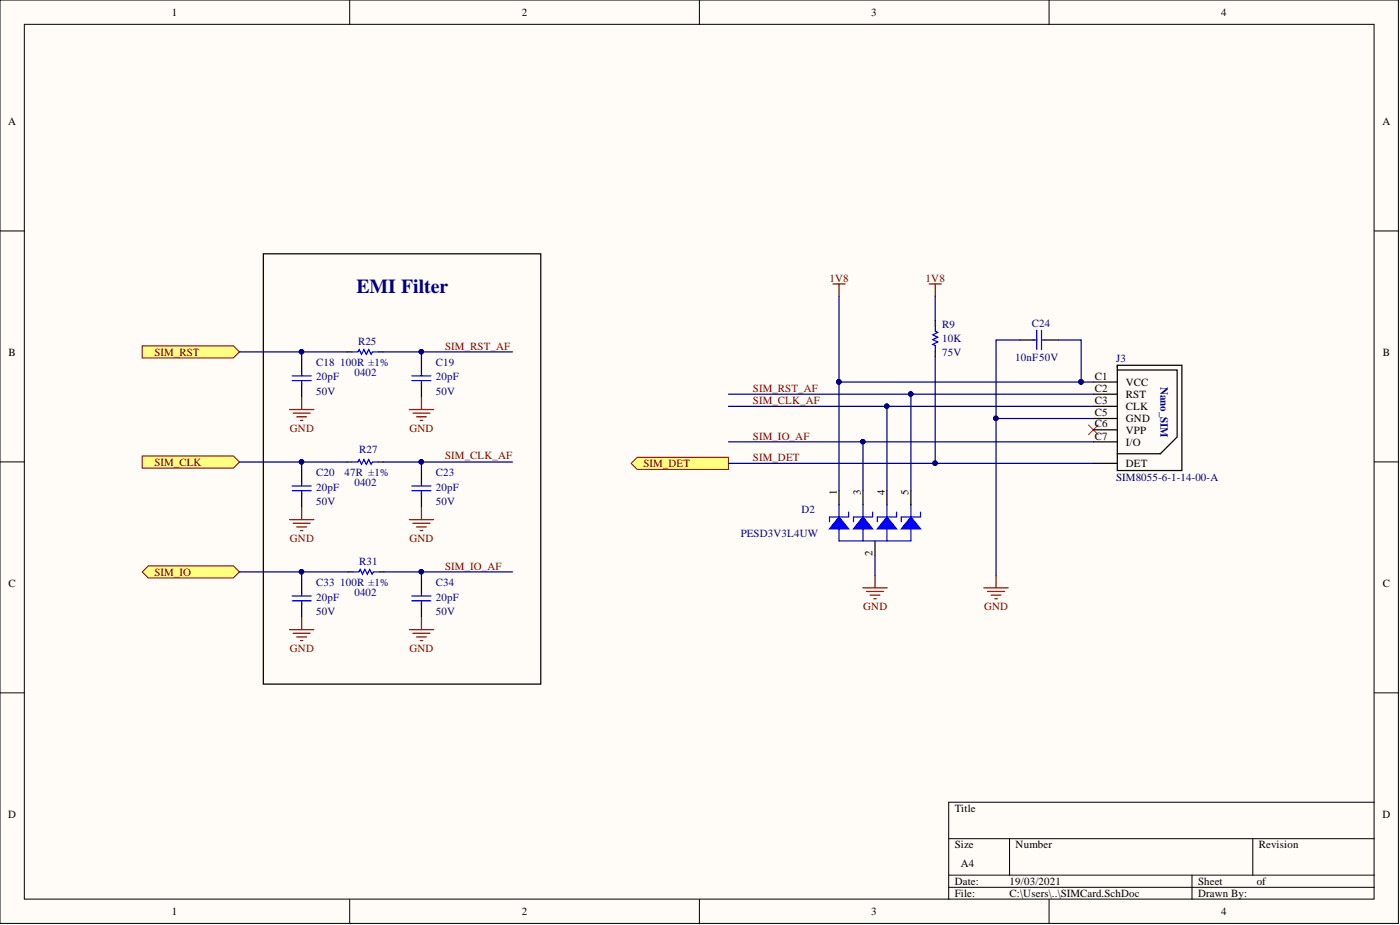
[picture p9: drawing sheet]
<svg xmlns="http://www.w3.org/2000/svg" width="292mm" height="193mm" viewBox="0 0 292 193" stroke-linecap="round" stroke-linejoin="round" font-family="sans-serif">
<g fill="#fffcf8" stroke="#000" stroke-width=".21">
<path d="M0 0h291.8v192.6h-291.8z"/>
<path d="M5.1 5.1h281.6v182.5h-281.6z"/>
</g>
<g fill="none" stroke="#000" stroke-width=".21">
<path d="M73 0v5.1M145.9 0v5.1M218.9 0v5.1M0 48.2h5.1M286.8 48.2h5M0 96.4h5.1M286.8 96.4h5M0 144.5h5.1M286.8 144.5h5M197.9 175h88.9M210.6 175v7.6M261.4 175v7.6"/>
<path d="M286.8 167.4h-88.9v20.2M73 187.6v5.1M145.9 187.6v5.1M197.9 182.6h88.9M197.9 185.1h88.9M218.9 187.6v5.1M248.7 182.6v5"/>
</g>
<path d="M205.3 122.6h5.1M206 123.4h3.6M206.8 124.2h2M207.6 124.9h.5M207.8 120.1v2.5" fill="none" stroke="#800000" stroke-width=".25"/>
<path d="M227.1 88.7l2 2M229.1 88.7l-2 2" fill="none" stroke="#f00" stroke-width=".21"/>
<path d="M175.1 105.2v2.6M175.1 110.3v2.5" fill="none" stroke="#00f" stroke-width=".25"/>
<path d="M175.1 102.3v3M182.6 112.8v3" fill="none" stroke="#000" stroke-width=".25"/>
<path d="M175.1 107.8l2 2.5h-4z" fill="#00f"/>
<path d="M175.1 107.8l2 2.5h-4zM177.1 106.8v1h-4v1M180.1 110.3v2.5" fill="none" stroke="#00f" stroke-width=".25"/>
<path d="M180.1 107.8l2 2.5h-4z" fill="#00f"/>
<path d="M180.1 107.8l2 2.5h-4zM182.1 106.8v1h-4v1M185.1 110.3v2.5" fill="none" stroke="#00f" stroke-width=".25"/>
<path d="M185.1 107.8l2 2.5h-4.1z" fill="#00f"/>
<path d="M185.1 107.8l2 2.5h-4.1zM187.1 106.8v1h-4.1v1M190.1 110.3v2.5" fill="none" stroke="#00f" stroke-width=".25"/>
<path d="M190.1 107.8l2 2.5h-4.1z" fill="#00f"/>
<path d="M175.1 112.8h15M180.1 105.2v2.6M185.1 105.2v2.6M190.1 107.8l2 2.5h-4.1zM190.1 105.2v2.6M192.1 106.8v1h-4.1v1" fill="none" stroke="#00f" stroke-width=".25"/>
<path d="M180.1 102.3v3M185.1 102.3v3M190.1 102.3v3" fill="none" stroke="#000" stroke-width=".25"/>
<path d="M180 122.6h5.1M180.8 123.4h3.5M181.6 124.2h2M182.3 124.9h.5M182.6 120.1v2.5" fill="none" stroke="#800000" stroke-width=".25"/>
<path d="M131.7 96.7l1.3-1.3h19v2.5h-19z" fill-rule="evenodd" fill="#ffff80" stroke="#800000" stroke-width=".21"/>
<g fill="none" stroke="#000" stroke-width=".25">
<path d="M62.9 74.9v3M62.9 79.9v3M72.4 73.4h1M78.9 73.4h1M87.9 74.9v3M87.9 79.9v3M228.1 79.7h5M233.1 77.2h12.5v14l-3.5 3.5h-9zM233.1 76.7v-.5h13.5v22h-13.5v-3.5M233.1 76.2v1M228.1 82.2h5M228.1 84.8h5"/>
<path d="M228.1 87.3h5M228.1 89.7h5M228.1 92.2h5M228.1 96.7h5M72.6 119.3h1M79.1 119.3h1M62.9 120.8v3M62.9 125.8v3M87.9 120.8v3M87.9 125.8v3"/>
</g>
<g fill="none" stroke="#800000" stroke-width=".25">
<path d="M193.9 59.2h2.5M195.1 59.2v2.6M60.4 85.4h5.1M61.2 86.2h3.5M61.9 87h2.1M62.7 87.7h.5M62.9 82.9v2.5M85.4 85.4h5.1M86.2 86.2h3.5M86.9 87h2M87.7 87.7h.5M87.9 82.9v2.5"/>
<path d="M60.4 131.4h5.1M61.2 132.1h3.5M61.9 132.9h2.1M62.7 133.6h.5M62.9 128.8v2.6M85.4 131.4h5.1M86.2 132.1h3.5M86.9 132.9h2M87.7 133.6h.5M87.9 128.8v2.6"/>
</g>
<g fill="none" stroke="#00f" stroke-width=".25">
<path d="M61 78.4h3.9M61 79.4h3.9M62.9 77.9v.5M62.9 79.4v.8M73.4 73.4h1.3l.2-.5 .5 1 .5-1 .5 1 .5-1 .5 1 .3-.5h1.2M85.9 78.4h4M85.9 79.4h4M87.9 77.9v.5M87.9 79.4v.8M73.6 119.3h1.3l.2-.5 .5 1 .5-1 .5 1 .5-1 .5 1 .3-.5h1.2M61 124.3h3.9M61 125.3h3.9"/>
<path d="M62.9 123.8v.5M62.9 125.3v.8M85.9 124.3h4M85.9 125.3h4M87.9 123.8v.5M87.9 125.3v.8"/>
</g>
<g fill="#ffff80" stroke="#800000" stroke-width=".21">
<path d="M29.7 119.3l1.2-1.3h17.8l1.3 1.3-1.3 1.3h-17.8z" fill-rule="evenodd"/>
<path d="M29.7 72.1h19l1.3 1.3-1.3 1.3h-19z" fill-rule="evenodd"/>
</g>
<path d="M62.9 97.9v3M72.4 96.4h1M78.9 96.4h1M87.9 97.9v3M62.9 102.9v3M87.9 102.9v3" fill="none" stroke="#000" stroke-width=".25"/>
<path d="M73.4 96.4h1.3l.2-.5 .5 1 .5-1 .5 1 .5-1 .5 1 .3-.5h1.2M61 101.4h3.9M61 102.4h3.9M62.9 100.8v.6M62.9 102.4v.8M85.9 101.4h4M85.9 102.4h4M87.9 100.8v.6M87.9 102.4v.8" fill="none" stroke="#00f" stroke-width=".25"/>
<path d="M60.4 108.4h5.1M61.2 109.2h3.5M61.9 109.9h2.1M62.7 110.7h.5M62.9 105.9v2.5M85.4 108.4h5.1M86.2 109.2h3.5M86.9 109.9h2M87.7 110.7h.5M87.9 105.9v2.5" fill="none" stroke="#800000" stroke-width=".25"/>
<path d="M29.7 95.1h19l1.3 1.3-1.3 1.3h-19z" fill-rule="evenodd" fill="#ffff80" stroke="#800000" stroke-width=".21"/>
<path d="M54.9 52.9h57.9v89.8h-57.9zM195.1 66.8v1.1M195.1 73.3v1M212.8 70.9h3M217.8 70.9h3" fill="none" stroke="#000" stroke-width=".25"/>
<path d="M195.1 67.9v1.2l.5 .3-1 .4 1 .5-1 .6 1 .4-1 .5 .5 .3v1.2M215.5 70.9h.8M216.3 68.9v4M217.3 68.9v4M217.3 70.9h.5" fill="none" stroke="#00f" stroke-width=".25"/>
<g fill="none" stroke="#000080" stroke-width=".25">
<path d="M50 73.4h22.4M62.9 73.4v1.5M79.9 73.4h8v1.5M87.9 73.4h19M175.1 79.7h53M175.1 61.8v40.5M195.1 74.3v22.4h-43.1M195.1 61.8v5M212.8 70.9h-5v16.4h20.3M220.8 70.9h4.8v8.8M50 96.4h22.4M62.9 96.4v1.5"/>
<path d="M79.9 96.4h8v1.5M87.9 96.4h19M152 92.2h76.1M152 82.2h76.1M152 84.8h76.1M180.1 92.2v10.1M185.1 84.8v17.5M190.1 82.2v20.1M195.1 96.7h33M207.8 87.3v32.8M50 119.3h22.6M62.9 119.3v1.5"/>
<path d="M80.1 119.3h7.8v1.5M87.9 119.3h19M182.6 115.8v4.3"/>
</g>
<g fill="#000080" stroke="#000080" stroke-width=".21">
<circle cx="225.5" cy="79.7" r=".47"/>
<circle cx="207.8" cy="87.3" r=".47"/>
<circle cx="175" cy="79.7" r=".47"/>
<circle cx="180" cy="92.1" r=".47"/>
<circle cx="185" cy="84.7" r=".47"/>
<circle cx="190" cy="82.2" r=".47"/>
<circle cx="195.1" cy="96.6" r=".47"/>
<circle cx="87.9" cy="73.4" r=".47"/>
<circle cx="87.9" cy="119.3" r=".47"/>
<circle cx="62.9" cy="119.3" r=".47"/>
<circle cx="62.9" cy="73.4" r=".47"/>
<circle cx="87.9" cy="96.3" r=".47"/>
<circle cx="62.9" cy="96.3" r=".47"/>
</g>
<path d="M173.8 59.2h2.5M175.1 59.2v2.6" fill="none" stroke="#800000" stroke-width=".25"/>
<text font-size="4.1" fill="#000080" x="74.4" y="61">EMI Filter</text>
<g font-size="2.3">
<text x="35.9" y="3.3">1</text>
<text x="108.9" y="3.3">2</text>
<text x="181.8" y="3.3">3</text>
<text x="254.8" y="3.3">4</text>
<text x="1.7" y="26.1">A</text>
<text x="288.5" y="26.1">A</text>
<text x="1.8" y="74.3">B</text>
<text x="288.5" y="74.3">B</text>
<text x="228.4" y="79.2">C1</text>
<text x="228.4" y="81.7">C2</text>
<text x="234.9" y="80.5">VCC</text>
<text x="234.9" y="83">RST</text>
<text x="228.4" y="84.3">C3</text>
<text x="228.4" y="86.8">C5</text>
<text x="228.4" y="89.2">C6</text>
<text x="234.9" y="85.5">CLK</text>
<text x="234.9" y="88.1">GND</text>
<text x="228.4" y="91.7">C7</text>
<text x="234.9" y="90.4">VPP</text>
<text x="234.9" y="93">I/O</text>
<text x="234.9" y="97.5">DET</text>
<text x="174.6" y="103.3" transform="rotate(-90 174.6 103.3)">1</text>
<text x="179.6" y="103.3" transform="rotate(-90 179.6 103.3)">3</text>
<text x="184.6" y="103.3" transform="rotate(-90 184.6 103.3)">4</text>
<text x="189.6" y="103.3" transform="rotate(-90 189.6 103.3)">5</text>
<text x="182" y="116" transform="rotate(-90 182 116)">2</text>
<text x="1.8" y="122.5">C</text>
<text x="288.5" y="122.5">C</text>
<text x="1.7" y="170.7">D</text>
<text x="199.2" y="169.4">Title</text>
<text x="288.5" y="170.7">D</text>
<text x="199.2" y="177">Size</text>
<text x="211.9" y="177">Number</text>
<text x="262.7" y="177">Revision</text>
<text x="199.2" y="184.6">Date:</text>
<text x="200.5" y="180.8">A4</text>
<text x="210.6" y="184.6">19/03/2021</text>
<text x="250" y="184.6">Sheet</text>
<text x="262.2" y="184.6">of</text>
<text x="35.9" y="190.9">1</text>
<text x="108.9" y="190.9">2</text>
<text x="181.8" y="190.9">3</text>
<text x="199.2" y="187.1">File:</text>
<text x="210.6" y="187.1">C:\Users\..\SIMCard.SchDoc</text>
<text x="250" y="187.1">Drawn By:</text>
<text x="254.8" y="190.9">4</text>
</g>
<g font-size="2.3" fill="#800000">
<text x="173.1" y="58.7">1V8</text>
<text x="193.1" y="58.7">1V8</text>
<text x="32.2" y="74.2">SIM_RST</text>
<text x="92.9" y="72.9">SIM_RST_AF</text>
<text x="157.1" y="81.7">SIM_RST_AF</text>
<text x="157.1" y="84.3">SIM_CLK_AF</text>
<text x="60.5" y="90">GND</text>
<text x="85.4" y="90">GND</text>
<text x="92.9" y="95.9">SIM_CLK_AF</text>
<text x="157.1" y="91.7">SIM_IO_AF</text>
<text x="32.2" y="97.1">SIM_CLK</text>
<text x="134.2" y="97.5">SIM_DET</text>
<text x="157.1" y="96.2">SIM_DET</text>
<text x="60.5" y="113">GND</text>
<text x="85.4" y="113">GND</text>
<text x="92.9" y="118.8">SIM_IO_AF</text>
<text x="32.2" y="120.1">SIM_IO</text>
<text x="180.1" y="127.2">GND</text>
<text x="205.3" y="127.2">GND</text>
<text x="60.5" y="135.9">GND</text>
<text x="85.4" y="135.9">GND</text>
</g>
<g font-size="2.3" fill="#000080">
<text x="74.7" y="71.9">R25</text>
<text x="196.6" y="71.3">10K</text>
<text x="196.6" y="68.4">R9</text>
<text x="215.3" y="68.2">C24</text>
<text x="66" y="76.4">C18</text>
<text x="71" y="76.4">100R ±1%</text>
<text x="90.9" y="76.4">C19</text>
<text x="196.6" y="74.3">75V</text>
<text x="211.8" y="75.4">10nF50V</text>
<text x="232.9" y="75.5">J3</text>
<text x="66" y="79.4">20pF</text>
<text x="66" y="82.4">50V</text>
<text x="73.9" y="78.4">0402</text>
<text x="90.9" y="79.4">20pF</text>
<text x="90.9" y="82.4">50V</text>
<text x="242.1" y="80.7" transform="rotate(90 242.1 80.7)">Nano_SIM</text>
<text x="74.9" y="94.4">R27</text>
<text x="66" y="99.4">C20</text>
<text x="71.9" y="99.4">47R ±1%</text>
<text x="73.9" y="101.3">0402</text>
<text x="90.9" y="99.4">C23</text>
<text x="232.9" y="100.4">SIM8055-6-1-14-00-A</text>
<text x="66" y="102.4">20pF</text>
<text x="66" y="105.4">50V</text>
<text x="90.9" y="102.4">20pF</text>
<text x="90.9" y="105.4">50V</text>
<text x="167.2" y="106.9">D2</text>
<text x="154.5" y="112">PESD3V3L4UW</text>
<text x="74.9" y="117.8">R31</text>
<text x="66" y="125.4">20pF</text>
<text x="66" y="122.3">C33</text>
<text x="71" y="122.3">100R ±1%</text>
<text x="73.9" y="124.3">0402</text>
<text x="90.9" y="125.4">20pF</text>
<text x="90.9" y="122.3">C34</text>
<text x="66" y="128.3">50V</text>
<text x="90.9" y="128.3">50V</text>
</g>
</svg>
